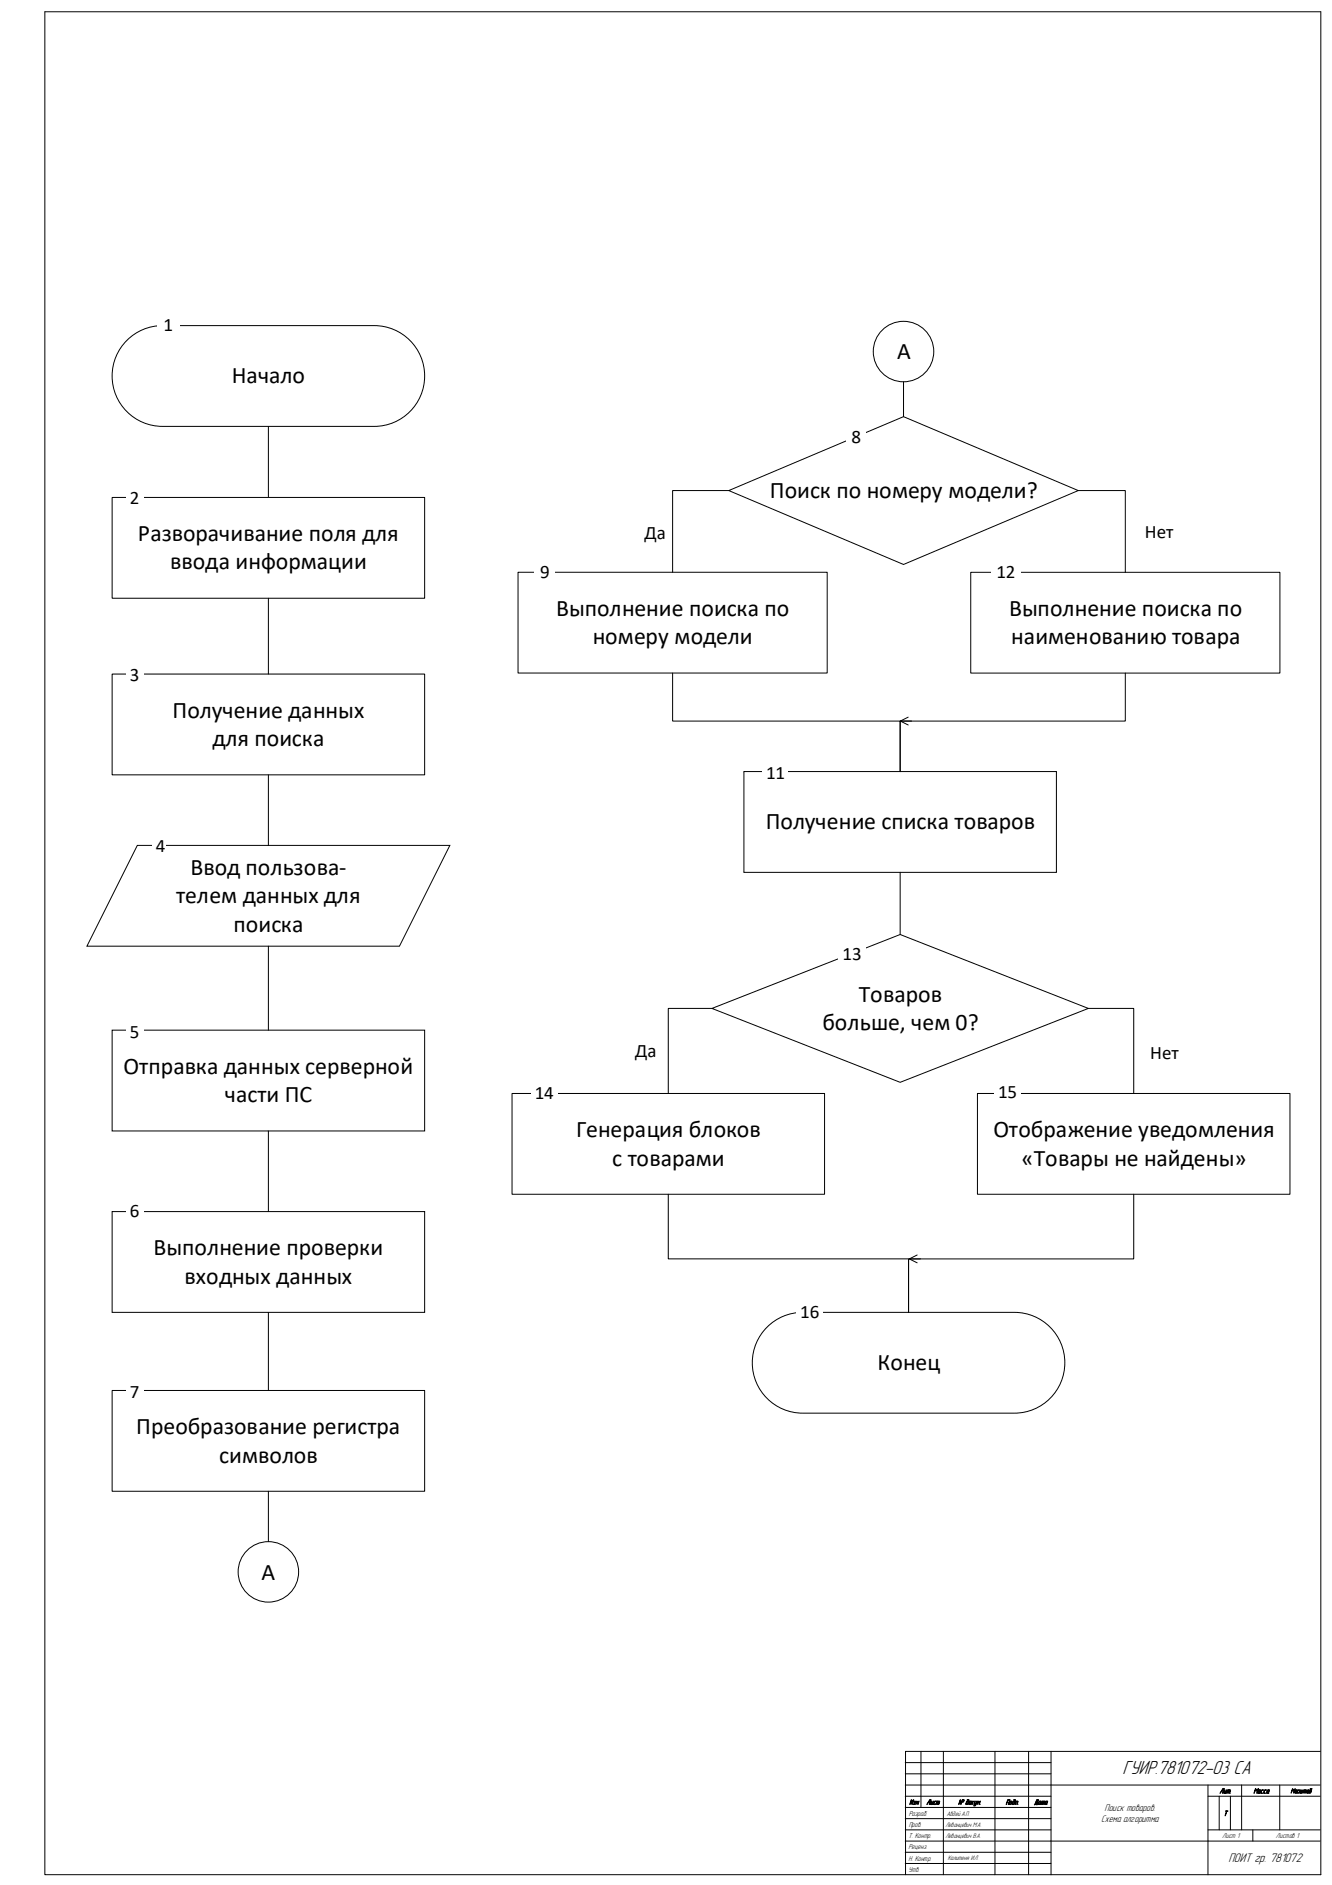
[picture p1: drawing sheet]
<svg xmlns="http://www.w3.org/2000/svg" width="594mm" height="841mm" viewBox="0 0 594 841" stroke-linecap="round" stroke-linejoin="round" font-family="sans-serif">
<path d="M20 5.2h569v831h-569z" fill="none" stroke="#000" stroke-width=".45"/>
<path d="M468.6 796.3h70v25h-70z" fill-rule="evenodd" fill="#fff"/>
<g fill="none" stroke="#000" stroke-width=".45">
<path d="M56 152.5a22.4 22.4 0 0 1 16.5-7.3h94.4a22.5 22.5 0 0 1 22.5 22.5 22.5 22.5 0 0 1-22.5 22.5h-94.4a22.5 22.5 0 0 1-20.6-13.5 22.5 22.5 0 0 1 4.1-24.2zM402.9 170.3v15.6M325 218.8l77.9-32.9 77.9 32.9-77.9 33zM331.7 344.2h139.4v44.9h-139.4zM61.2 377.1h139.4l-22.5 45h-139.3zM119.7 422.1v37.4M50 459.5h139.4v45h-139.4zM228.3 487.8h139.4v44.9h-139.4zM119.7 504.5v36M50 540.5h139.4v44.9h-139.4zM342.7 591.4a22.4 22.4 0 0 1 15.3-6h94.4a22.5 22.5 0 0 1 22.4 22.5 22.5 22.5 0 0 1-22.4 22.5h-94.4a22.5 22.5 0 0 1-21-14.3 22.5 22.5 0 0 1 5.7-24.7zM50 620.3h139.4v44.9h-139.4z"/>
<path d="M403.7 796.3h185M403.7 791.2h65M403.7 786.2h65M410.7 781.3v24.9M420.7 781.3v54.9M443.7 781.3v54.9M458.7 781.3v54.9M468.7 781.3v54.9M538.7 796.3v39.9M553.7 796.3v19.9M570.7 796.3v19.9M588.8 781.3h-185v54.9"/>
<path d="M403.7 806.2h65M403.7 801.3h65M403.7 811.2h65M403.7 816.2h65M538.7 801.3h50M538.7 816.2h50M543.7 801.3v15M548.7 801.3v15M558.7 816.2v5.1M403.7 821.3h185M403.7 826.3h65M403.7 831.2h65"/>
<circle cx="402.9" cy="156.8" r="13.5"/>
<circle cx="119.7" cy="701.2" r="13.5"/>
</g>
<g fill="#fff">
<path d="M70 139.7h10v10.6h-10z" fill-rule="evenodd"/>
<path d="M50 300.7h139.4v44.9h-139.4z" fill-rule="evenodd"/>
</g>
<path d="M119.7 190.2v31.7M50 300.7h139.4v44.9h-139.4zM119.7 345.6v31.5" fill="none" stroke="#000" stroke-width=".45"/>
<g fill="#fff">
<path d="M56 295.7h8v10.5h-8z" fill-rule="evenodd"/>
<path d="M68 372.2h6v10.6h-6z" fill-rule="evenodd"/>
<path d="M236.8 482.1h11.7v10.5h-11.7z" fill-rule="evenodd"/>
<path d="M56 535h8v10.5h-8z" fill-rule="evenodd"/>
<path d="M377.5 189.7h8.5v10.6h-8.5z" fill-rule="evenodd"/>
<path d="M340 339.7h11.5v10.5h-11.5z" fill-rule="evenodd"/>
</g>
<path d="M325 218.8h-25.1v36.5M480.8 218.8h21v36.5M299.9 300.2v21.4h101.5v22.6v-22.6h100.4v-21.4M401.4 389.1v27.8M317.5 449.8l83.9-32.9 83.9 32.9-83.9 33zM317.5 449.8h-19.5v38M485.3 449.8h20.3v38M435.9 487.8h139.3v44.9h-139.3zM119.7 585.4v34.9M119.7 665.2v22.5" fill="none" stroke="#000" stroke-width=".45"/>
<path d="M50 221.9h139.4v45h-139.4z" fill-rule="evenodd" fill="#fff"/>
<path d="M50 221.9h139.4v45h-139.4zM119.7 266.9v33.8" fill="none" stroke="#000" stroke-width=".45"/>
<g fill="#fff">
<path d="M56 455h8v10.5h-8z" fill-rule="evenodd"/>
<path d="M56 615.7h8v10.6h-8z" fill-rule="evenodd"/>
<path d="M443.4 482.1h11.6v10h-11.6z" fill-rule="evenodd"/>
<path d="M355 580h12v10.5h-12z" fill-rule="evenodd"/>
<path d="M373.7 420.2h12.3v10.6h-12.3z" fill-rule="evenodd"/>
<path d="M56 217h8v10.5h-8z" fill-rule="evenodd"/>
</g>
<path d="M231 255.3h137.9v44.9h-137.9z" fill="none" stroke="#000" stroke-width=".45"/>
<path d="M238.4 249.7h9v10.6h-9z" fill-rule="evenodd" fill="#fff"/>
<path d="M432.9 255.3h137.9v44.9h-137.9z" fill="none" stroke="#000" stroke-width=".45"/>
<path d="M441.9 249.7h13.1v10.6h-13.1z" fill-rule="evenodd" fill="#fff"/>
<path d="M405 319.9l-3.5 1.7 3.5 1.8M401.5 321.6h5M298 532.7v28.9h107.2v23.8v-23.8h100.4v-28.9M409 559.8l-3.5 1.8 3.5 1.7M405.5 561.6h5" fill="none" stroke="#000" stroke-width=".45"/>
<g font-size="10.6">
<text x="400" y="160">А</text>
<text x="103.4" y="171">Начало</text>
<text x="343.3" y="222.1">Поиск по номеру модели?</text>
<text x="61.5" y="241.3">Разворачивание поля для</text>
<text x="75.9" y="254">ввода информации</text>
<text x="248.1" y="274.7">Выполнение поиска по</text>
<text x="450" y="274.7">Выполнение поиска по</text>
<text x="264.3" y="287.4">номеру модели</text>
<text x="451" y="287.4">наименованию товара</text>
<text x="77" y="320.1">Получение данных</text>
<text x="94.7" y="332.8">для поиска</text>
<text x="341.5" y="370">Получение списка товаров</text>
<text x="84.9" y="390.2">Ввод пользова-</text>
<text x="78.6" y="402.9">телем данных для</text>
<text x="104.1" y="415.6">поиска</text>
<text x="383" y="446.8">Товаров</text>
<text x="366.8" y="459.5">больше, чем 0?</text>
<text x="55.1" y="479">Отправка данных серверной</text>
<text x="100.3" y="491.7">части ПС</text>
<text x="256.9" y="507.2">Генерация блоков</text>
<text x="443.1" y="507.2">Отображение уведомления</text>
<text x="273" y="519.9">с товарами</text>
<text x="455.6" y="519.9">«Товары не найдены»</text>
<text x="68.5" y="559.9">Выполнение проверки</text>
<text x="82.3" y="572.6">входных данных</text>
<text x="391.3" y="611.3">Конец</text>
<text x="60.8" y="639.8">Преобразование регистра</text>
<text x="97.7" y="652.5">символов</text>
<text x="116.7" y="704.6">А</text>
</g>
<text font-size="8.9" x="500.5" y="791.5">ГУИР.781072-03 СА</text>
<g font-size="8.5">
<text x="72.9" y="147.6">1</text>
<text x="379.8" y="197.6">8</text>
<text x="57.9" y="224.9">2</text>
<text x="287.4" y="240.4">Да</text>
<text x="510.6" y="240.1">Нет</text>
<text x="240.9" y="257.6">9</text>
<text x="444.3" y="257.6">12</text>
<text x="57.9" y="303.6">3</text>
<text x="341.6" y="347.6">11</text>
<text x="69.4" y="380.2">4</text>
<text x="375.7" y="428.2">13</text>
<text x="57.9" y="462.9">5</text>
<text x="283.3" y="471.7">Да</text>
<text x="512.9" y="472.2">Нет</text>
<text x="238.5" y="490">14</text>
<text x="445.1" y="489.8">15</text>
<text x="57.9" y="543">6</text>
<text x="356.9" y="588">16</text>
<text x="57.9" y="623.7">7</text>
</g>
<text font-size="5.9" x="547.8" y="830.7">ПОИТ гр. 781072</text>
<g font-size="4.5">
<text x="492.5" y="807.7">Поиск товаров.</text>
<text x="491.1" y="812.8">Схема алгоритма</text>
</g>
<g font-size="3.3">
<text x="543.9" y="800">Лит.</text>
<text x="559" y="800">Масса</text>
<text x="405.3" y="810">Разраб.</text>
<text x="405.5" y="805">Изм</text>
<text x="413.1" y="805">Лист</text>
<text x="430.4" y="805">докум.</text>
<text x="448.5" y="805">Подп.</text>
<text x="461.1" y="805">Дата</text>
<text x="545.7" y="810">Т</text>
<text x="405.2" y="815">Пров.</text>
<text x="405.2" y="819.9">Т. Контр.</text>
<text x="545" y="820">Лист 1</text>
<text x="569" y="820">Листов 1</text>
<text x="405.2" y="825">Реценз.</text>
<text x="405.2" y="830">Н. Контр.</text>
<text x="405.2" y="835">Утв.</text>
</g>
<g font-size="3.1">
<text x="575.6" y="799.9">Масштаб</text>
<text x="422.2" y="809.9">Авдей А.П.</text>
<text x="421.6" y="814.9">Леванцевич М.А.</text>
<text x="421.6" y="819.9">Леванцевич В.А.</text>
<text x="422.6" y="829.9">Калитеня И.Л.</text>
</g>
</svg>
